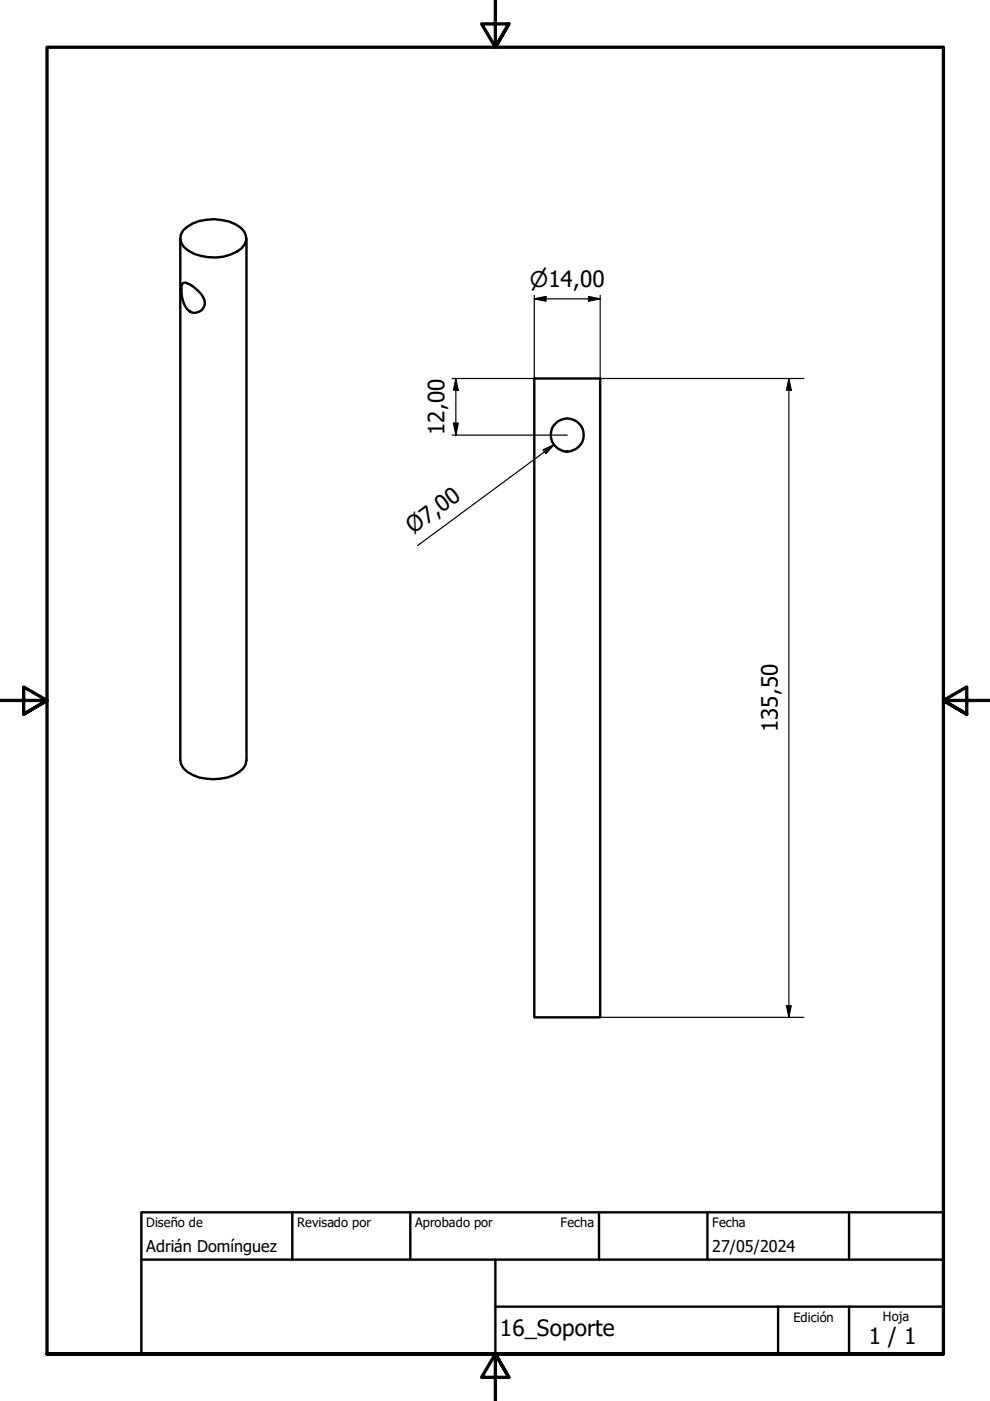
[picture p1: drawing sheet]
<svg xmlns="http://www.w3.org/2000/svg" width="210mm" height="297mm" viewBox="0 0 210 297" stroke-linecap="round" stroke-linejoin="round" font-family="sans-serif">
<!-- layer: Visible (ISO) -->
<g fill="none" stroke="#000" stroke-width=".51">
<path d="M38.2 50.5v110.6a3.8 3.8 0 0 0 2.7 3.2 10.7 10.7 0 0 0 9.8-.6l.9-.8 .5-.8 .2-1v-110.6M38.9 48.8a9.6 9.6 0 0 1 9.7-1.8 4.9 4.9 0 0 1 3.5 3 3.1 3.1 0 0 1-1.9 3.4 10.2 10.2 0 0 1-11.1-1 2.61 2.61 0 0 1-.2-3.6zM38.7 60.2a.81 .81 0 0 1 1.1-.1 7.3 7.3 0 0 1 3.6 3.6 2.18 2.18 0 0 1-1.7 2.6 2.18 2.18 0 0 1-2.6-1.7 6.7 6.7 0 0 1-.4-4.4zM113.3 80.2h14v135.5h-14z"/>
<circle cx="120.3" cy="92.2" r="3.5"/>
</g>
<!-- layer: Borde (ISO) -->
<path d="M105 0v10l-2.9-4.9h5.8l-2.9 4.9 2.9-4.9M0 148.5h10l-5-2.8v5.7l5-2.9-5 2.9M210 148.5h-10l5-2.8v5.7l-5-2.9 5 2.9M10 287.1v-277.1h190v277.1h-190h190M107.9 292l-2.9-4.9 2.9 4.9h-5.8l2.9-4.9v9.9" fill="none" stroke="#000" stroke-width=".7"/>
<path d="M30 257h170v30.1h-170zM62 257v10.1M87 257v10.1M127 257v10.1M150 257v10.1M180 257v10.1M30 267.1h170M105 277h95M105 267.1v20M165 277v10.1M180 277v10.1" fill="none" stroke="#000" stroke-width=".51"/>
<!-- layer: Cota (ISO) -->
<g fill="none" stroke="#000" stroke-width=".25">
<path d="M113.3 63.4l2.5-.5v1zM113.3 63.4h14M113.3 62.6v17.6h-17.4M124.8 62.9l2.5 .5-2.5 .5zM127.3 62.6v17.6h43.1M95.9 92.3h24.4M96.1 89.7h1.1l-.6 2.6zM96.6 80.2l.6 2.5h-1.1zM96.6 80.2v12.1M115.1 95.4l2.4-1.1-1.7 1.9zM116.9 91.3a3.5 3.5 0 0 0 3.4 4.4M117.5 94.3l-29 21.4"/>
<path d="M167.3 80.2l.5 2.5h-1zM167.3 80.2v135.5M127.3 215.7h43.1M166.8 213.2h1l-.5 2.5z"/>
</g>
<path d="M113.3 63.4l2.5-.5v1zM124.8 62.9l2.5 .5-2.5 .5zM96.1 89.7h1.1l-.6 2.6zM96.6 80.2l.6 2.5h-1.1zM115.1 95.4l2.4-1.1-1.7 1.9zM167.3 80.2l.5 2.5h-1zM166.8 213.2h1l-.5 2.5z" fill="#000"/>
<g font-size="4.8">
<text x="94.2" y="92.2" transform="rotate(-90 94.2 92.2)">12,00</text>
<text x="87.7" y="113.3" transform="rotate(-36 87.7 113.3)">Ø7,00</text>
<text x="164.9" y="155.2" transform="rotate(-90 164.9 155.2)">135,50</text>
<text x="106" y="283.3">16_Soporte</text>
<text x="184.2" y="285">1 / 1</text>
</g>
<text font-size="4.6" x="112.3" y="60.9">⌀14,00</text>
<g font-size="3.4">
<text x="31" y="265.4">Adrián Domínguez</text>
<text x="151" y="265.5">27/05/2024</text>
</g>
<g font-size="2.7">
<text x="31" y="260.2">Diseño de</text>
<text x="63" y="260.1">Revisado por</text>
<text x="88" y="260.1">Aprobado por</text>
<text x="118.9" y="260.1">Fecha</text>
<text x="151" y="260.1">Fecha</text>
<text x="168.2" y="280.3">Edición</text>
<text x="187.2" y="280">Hoja</text>
</g>
</svg>
